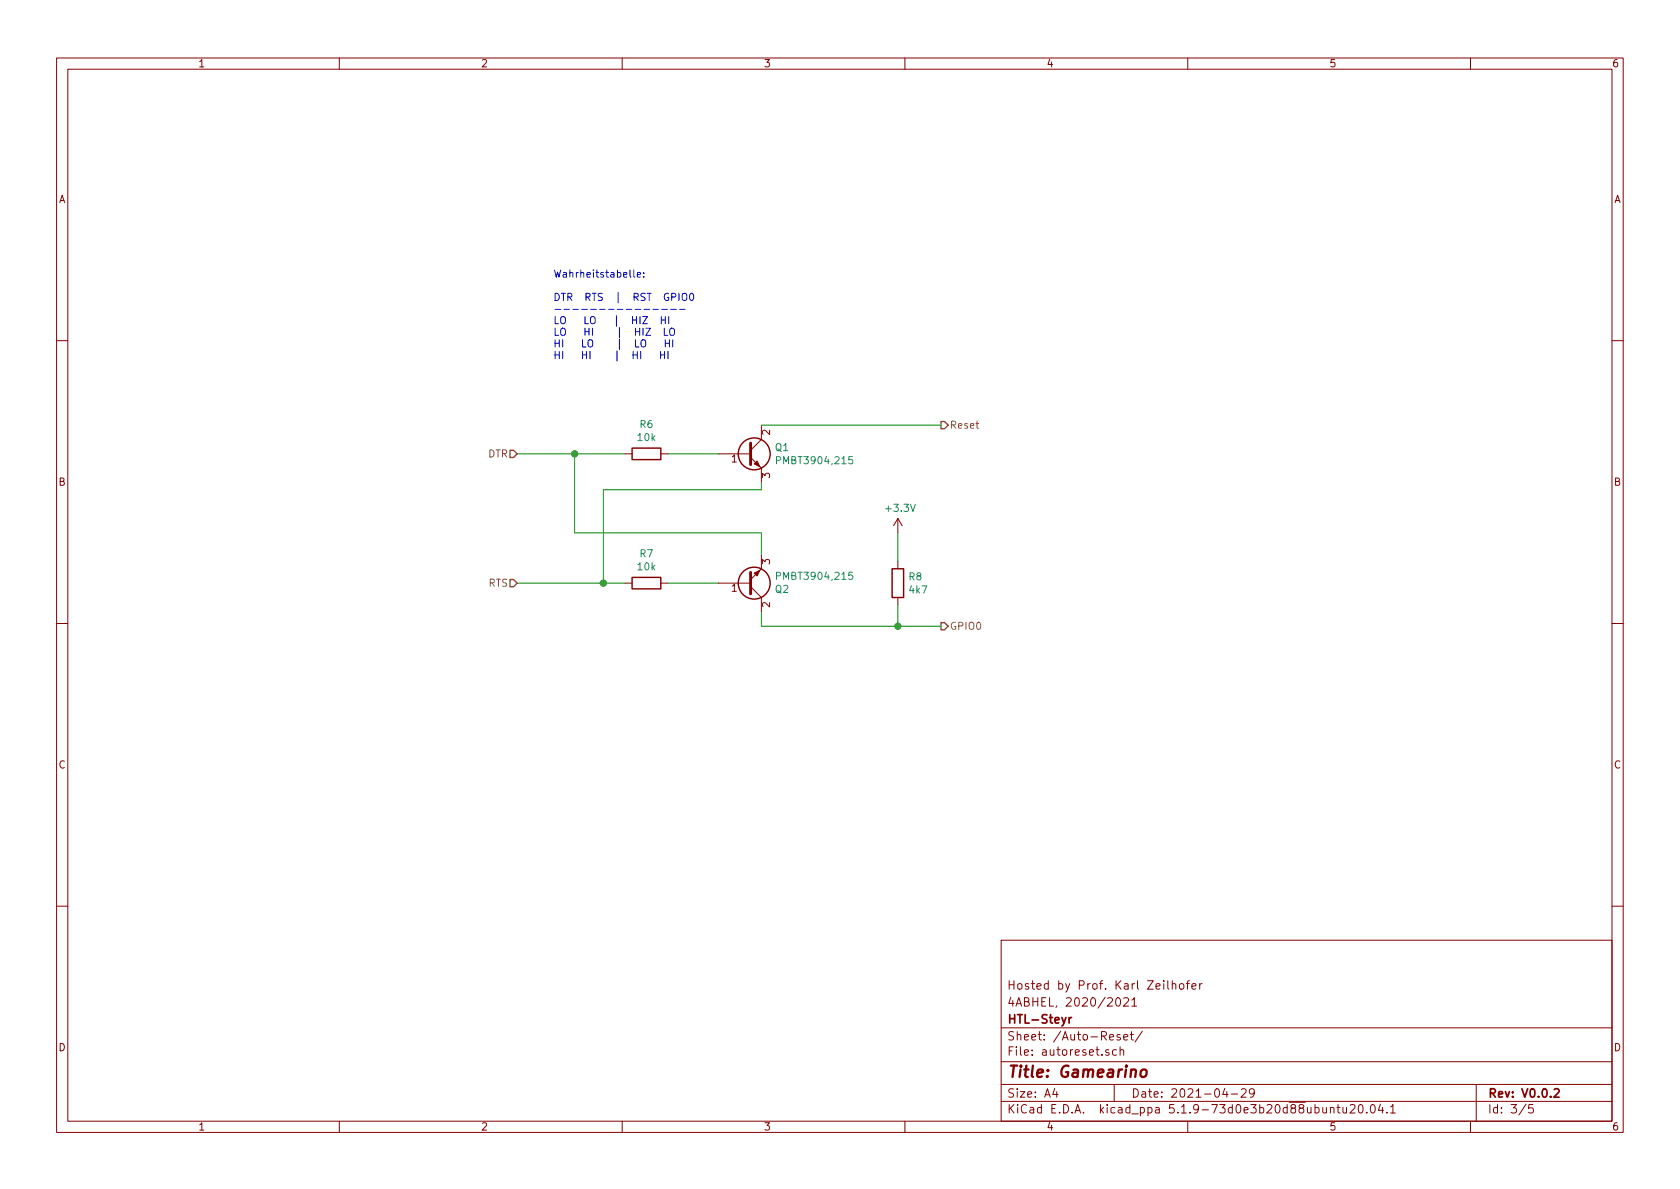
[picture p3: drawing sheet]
EESchema Schematic File Version 4
EELAYER 30 0
EELAYER END
$Descr A4 11693 8268
encoding utf-8
Sheet 3 5
Title "Gamearino"
Date "2021-04-29"
Rev "V0.0.2"
Comp "HTL-Steyr"
Comment1 "4ABHEL, 2020/2021"
Comment2 "Hosted by Prof. Karl Zeilhofer"
Comment3 ""
Comment4 ""
$EndDescr
Wire Wire Line
	5300 4350 6250 4350
Wire Wire Line
	6250 3700 6250 3900
$Comp
L power:+3.3V #PWR?
U 1 1
P 6250 3700
AR Path="/5F8674B3/603FFF1B" Ref="#PWR?"  Part="1" 
AR Path="/603FFF1B" Ref="#PWR?"  Part="1" 
AR Path="/603FCB6F/603FFF1B" Ref="#PWR08"  Part="1" 
F 0 "#PWR08" H 6250 3550 50  0001 C CNN
F 1 "+3.3V" H 6265 3873 50  0000 C CNN
F 2 "" H 6250 3700 50  0001 C CNN
F 3 "" H 6250 3700 50  0001 C CNN
	1    6250 3700
	1    0    0    -1  
$EndComp
Wire Wire Line
	6250 4350 6250 4200
Wire Wire Line
	5300 4250 5300 4350
$Comp
L Device:R R?
U 1 1
P 6250 4050
AR Path="/603FFF23" Ref="R?"  Part="1" 
AR Path="/603FCB6F/603FFF23" Ref="R8"  Part="1" 
F 0 "R8" H 6320 4096 50  0000 L CNN
F 1 "4k7" H 6320 4005 50  0000 L CNN
F 2 "Resistor_SMD:R_0603_1608Metric" V 6180 4050 50  0001 C CNN
F 3 "" H 6250 4050 50  0001 C CNN
	1    6250 4050
	1    0    0    -1  
$EndComp
Wire Wire Line
	5300 3400 5300 3350
Wire Wire Line
	4200 3400 5300 3400
Wire Wire Line
	4200 4050 4200 3400
Wire Wire Line
	4350 4050 4200 4050
Wire Wire Line
	4000 3150 4350 3150
Wire Wire Line
	4000 3700 4000 3150
Wire Wire Line
	5300 3700 4000 3700
Wire Wire Line
	5300 3850 5300 3700
Wire Wire Line
	4650 4050 5000 4050
Wire Wire Line
	4650 3150 5000 3150
$Comp
L Device:R R?
U 1 1
P 4500 4050
AR Path="/603FFF33" Ref="R?"  Part="1" 
AR Path="/603FCB6F/603FFF33" Ref="R7"  Part="1" 
F 0 "R7" V 4293 4050 50  0000 C CNN
F 1 "10k" V 4384 4050 50  0000 C CNN
F 2 "Resistor_SMD:R_0603_1608Metric" V 4430 4050 50  0001 C CNN
F 3 "" H 4500 4050 50  0001 C CNN
	1    4500 4050
	0    1    1    0   
$EndComp
$Comp
L Device:Q_NPN_BCE Q?
U 1 1
P 5200 4050
AR Path="/603FFF39" Ref="Q?"  Part="1" 
AR Path="/603FCB6F/603FFF39" Ref="Q2"  Part="1" 
F 0 "Q2" H 5391 4096 50  0000 L CNN
F 1 "PMBT3904,215" H 5391 4005 50  0000 L CNN
F 2 "Package_TO_SOT_SMD:SOT-23" H 5400 4150 50  0001 C CNN
F 3 "~" H 5200 4050 50  0001 C CNN
	1    5200 4050
	1    0    0    1   
$EndComp
$Comp
L Device:Q_NPN_BCE Q?
U 1 1
P 5200 3150
AR Path="/603FFF3F" Ref="Q?"  Part="1" 
AR Path="/603FCB6F/603FFF3F" Ref="Q1"  Part="1" 
F 0 "Q1" H 5391 3196 50  0000 L CNN
F 1 "PMBT3904,215" H 5391 3105 50  0000 L CNN
F 2 "Package_TO_SOT_SMD:SOT-23" H 5400 3250 50  0001 C CNN
F 3 "~" H 5200 3150 50  0001 C CNN
	1    5200 3150
	1    0    0    -1  
$EndComp
Text HLabel 6550 2950 2    50   Output ~ 0
Reset
Text HLabel 6550 4350 2    50   Output ~ 0
GPIO0
Text HLabel 3600 3150 0    50   Input ~ 0
DTR
Text HLabel 3600 4050 0    50   Input ~ 0
RTS
$Comp
L Device:R R?
U 1 1
P 4500 3150
AR Path="/603FFF45" Ref="R?"  Part="1" 
AR Path="/603FCB6F/603FFF45" Ref="R6"  Part="1" 
F 0 "R6" V 4293 3150 50  0000 C CNN
F 1 "10k" V 4384 3150 50  0000 C CNN
F 2 "Resistor_SMD:R_0603_1608Metric" V 4430 3150 50  0001 C CNN
F 3 "" H 4500 3150 50  0001 C CNN
	1    4500 3150
	0    1    1    0   
$EndComp
Wire Wire Line
	6550 4350 6250 4350
Connection ~ 6250 4350
Wire Wire Line
	3600 4050 4200 4050
Connection ~ 4200 4050
Wire Wire Line
	3600 3150 4000 3150
Connection ~ 4000 3150
Wire Wire Line
	6550 2950 5300 2950
Text Notes 3850 2500 0    50   ~ 0
Wahrheitstabelle:\n\nDTR  RTS  |  RST  GPIO0\n---------------\nLO   LO   |  HIZ  HI\nLO   HI    |  HIZ  LO\nHI   LO    |  LO   HI\nHI   HI    |  HI   HI
$EndSCHEMATC
